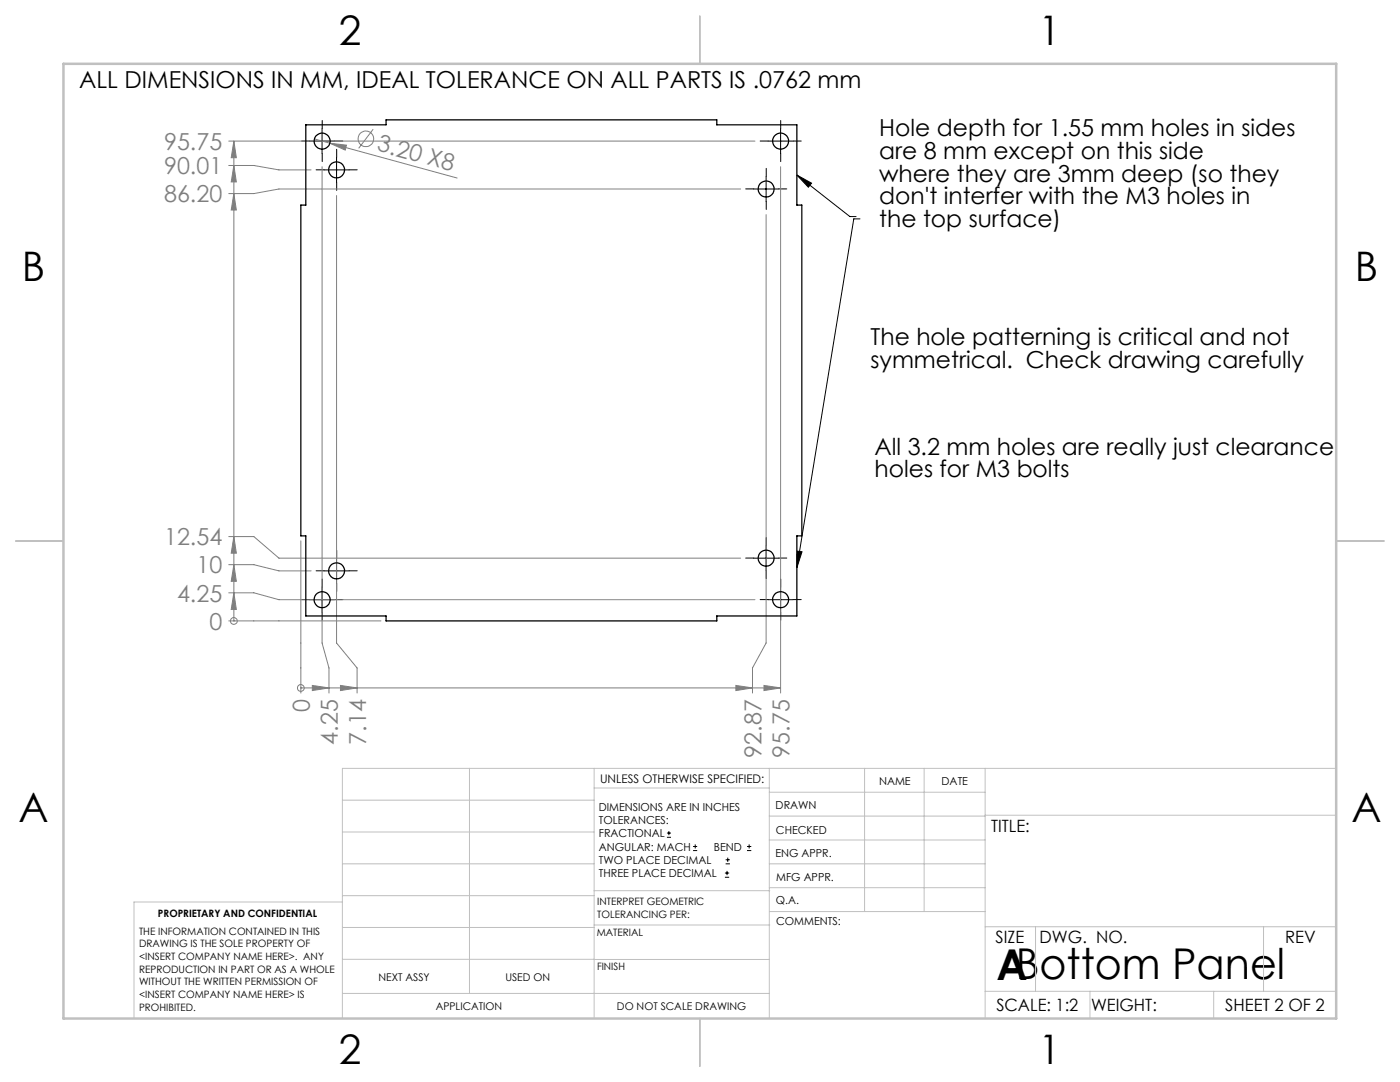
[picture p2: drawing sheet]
<svg xmlns="http://www.w3.org/2000/svg" width="279mm" height="216mm" viewBox="0 0 279 216" stroke-linecap="round" stroke-linejoin="round" font-family="sans-serif">
<g fill="none" stroke="#808080" stroke-width=".2">
<path d="M45.6 33h5.1l5 .9h6.4M45.6 28.2h105.1M46.7 33l.5 3.3h-1.1zM46.7 38.6l.5 3.3h-1.1zM46.7 28.2l.5 3.3h-1.1zM46.7 28.2v95.7M62.8 27.7l28.4 7.8M64.3 33.3v95l1.4 5v5M65.8 28.6l3.3 .4-.2 1zM67.2 39v89.3l4.1 5v5M74.5 25.8l-2.9 3.8M147.8 37.7h-92.1l-5 .9h-5.1"/>
<path d="M155.8 33.3v105M152.9 42.8v85.5l-2.7 5v5M45.6 118.3h5.1l5 1.4h95M45.6 112.7h5.1l5 1.2h6.4M45.6 107.1h5.1l5 4.3h92.1M46.7 118.3l.5 3.3h-1.1zM46.7 112.7l.5 3.3h-1.1zM46.7 107.1l.5 3.3h-1.1zM60 107.9v30.4M45.6 123.9h30.4M46.7 123.9h.1M60 137.3h.1"/>
<path d="M60 137.3h95.8M62.3 136.8l3.4 .5-3.4 .5zM67.9 136.8l3.4 .5-3.4 .5zM146.9 136.8l3.3 .5-3.3 .5zM152.5 136.8l3.3 .5-3.3 .5z"/>
<circle cx="73" cy="27.7" r="1.56"/>
<circle cx="46.7" cy="123.9" r=".68"/>
<circle cx="60" cy="137.3" r=".68"/>
</g>
<g fill="none" stroke="#000" stroke-width=".2">
<path d="M61.8 28.2h5M64.3 25.6v5.1M64.7 33.9h5M67.2 31.4v5M150.4 37.7h5M152.9 35.2v5M153.3 28.2h5M155.8 25.6v5.1M159 34.9l3 1.6-.7 .9zM159 34.9l10.6 8.3h1.3M171.6 43.7h-1.2l-11.4 69.6M61.8 119.7h5"/>
<path d="M64.3 117.2v5M64.7 113.9h5M67.2 111.4v5M150.4 111.4h5M152.9 108.9v5M153.3 119.7h5M155.8 117.2v5M159.1 110l1 .1-1.1 3.2zM133.1 167.1h.8M133.1 166.2h.8M133.5 165.8v.9M138.3 169.7h.8"/>
<path d="M138.3 168.9h.8M138.7 168.5v.8M144.7 175h.8M144.7 174.2h.8M144.8 172.4h.9M144.8 171.6h.9M145.1 173.8v.8M145.2 171.1v.9M149.1 169.7h.8M149.1 168.9h.8M149.5 168.5v.8"/>
</g>
<g fill="none" stroke="#000" stroke-width=".2" stroke-dasharray="15.2 1.3 1.3 1.3">
<path d="M61.8 28.1h-1.6M64.3 25.6v-1.6M64.3 30.6v1.6M64.7 33.9h-1.6M66.8 28.1h1.6M67.2 31.4v-1.6M67.2 36.4v1.6M69.7 33.9h1.6M150.4 37.7h-1.6M152.9 35.2v-1.6M153.3 28.1h-1.6M155.4 37.7h1.6"/>
<path d="M155.8 25.6v-1.6M155.8 30.6v1.6M158.3 28.1h1.6M152.9 40.2v1.6M61.8 119.6h-1.6M64.3 117.1v-1.6M64.7 113.9h-1.6M66.8 119.6h1.6M67.2 111.4v-1.6M67.2 116.4v1.6M69.7 113.9h1.6M150.4 111.4h-1.6"/>
<path d="M152.9 108.9v-1.6M152.9 113.9v1.6M153.3 119.6h-1.6M155.4 111.4h1.6M155.8 117.1v-1.6M158.3 119.6h1.6M64.3 122.1v1.6M155.8 122.1v1.6"/>
</g>
<g fill="none" stroke="#c0c0c0" stroke-width=".2">
<path d="M68.3 159.7h50.3M93.7 153.3v44.9M118.6 153.3v49.9M118.6 157.2h34.9M153.5 153.3v49.9M153.5 158.1h43.1M172.5 153.3v28.6M184.4 153.3v28.6M196.6 153.3v49.9M266.7 153.3h-198.4v49.9M68.3 178.7h50.3M68.3 172.4h50.3"/>
<path d="M68.3 166h50.3M68.3 180h-41.6v23.2M118.6 177.7h35M153.5 167.6h43.1M153.5 162.8h43.1M153.5 172.4h43.1M153.5 177.1h43.1M196.6 162.7h70.1M68.3 198.2h85.2M68.3 191.4l85.2 .1M68.3 185.1h50.3M118.6 184.6h35"/>
<path d="M153.6 181.9h43M196.6 197.8h70.1M196.6 184.9h70.1M206.7 184.9v12.9M217.5 197.8v5.4M242.2 197.8v5.4M252.2 184.9v12.9"/>
</g>
<path d="M139.7 3.2v9.5M3.1 107.9h9.6M266.7 107.9h9.5M139.7 203.2v9.6" fill="none" stroke="#c0c0c0" stroke-width=".25"/>
<path d="M12.7 12.7h254v190.5h-254z" fill="none" stroke="#c0c0c0" stroke-width=".5"/>
<path d="M159 34.9l3 1.6-.7 .9zM159.1 110l1 .1-1.1 3.2z" fill="#000"/>
<g fill="#808080">
<path d="M65.8 28.6l3.3 .4-.2 1z"/>
<path d="M46.7 118.3l.5 3.3h-1.1zM46.7 112.7l.5 3.3h-1.1zM46.7 107.1l.5 3.3h-1.1zM46.7 33l.5 3.3h-1.1zM46.7 38.6l.5 3.3h-1.1zM46.7 28.2l.5 3.3h-1.1z"/>
<path d="M62.3 136.8l3.4 .5-3.4 .5zM67.9 136.8l3.4 .5-3.4 .5zM146.9 136.8l3.3 .5-3.3 .5zM152.5 136.8l3.3 .5-3.3 .5z"/>
</g>
<g fill="none" stroke="#000" stroke-width=".25">
<path d="M61 24.9h16v-1h66.1v1h15.9v16h1v66h-1v16h-15.9v1h-66.1v-1h-16v-16h-1v-66h1z"/>
<circle cx="64.3" cy="28.2" r="1.61"/>
<circle cx="67.2" cy="33.9" r="1.6"/>
<circle cx="152.9" cy="37.7" r="1.6"/>
<circle cx="155.8" cy="28.2" r="1.61"/>
<circle cx="64.3" cy="119.7" r="1.6"/>
<circle cx="67.2" cy="113.9" r="1.6"/>
<circle cx="152.9" cy="111.4" r="1.6"/>
<circle cx="155.8" cy="119.7" r="1.6"/>
</g>
<text font-size="8.5" x="198.9" y="195.5">ABottom Panel</text>
<g font-size="8.1">
<text x="67.6" y="8.9">2</text>
<text x="207.3" y="8.9">1</text>
<text x="4.4" y="56.2">B</text>
<text x="270.4" y="56.2">B</text>
<text x="3.7" y="164.1">A</text>
<text x="269.7" y="164.1">A</text>
<text x="67.6" y="212.4">2</text>
<text x="207.3" y="212.4">1</text>
</g>
<g font-size="4.7">
<text x="15.8" y="17.7">ALL DIMENSIONS IN MM, IDEAL TOLERANCE ON ALL PARTS IS .0762 mm</text>
<text x="175.5" y="27.2">Hole depth for 1.55 mm holes in sides</text>
<text x="175.5" y="31.7">are 8 mm except on this side</text>
<text x="175.5" y="36.2">where they are 3mm deep (so they</text>
<text x="175.5" y="40.8">don't interfer with the M3 holes in</text>
<text x="175.5" y="45.3">the top surface)</text>
<text x="173.7" y="68.8">The hole patterning is critical and not</text>
<text x="173.7" y="73.3">symmetrical. Check drawing carefully</text>
<text x="174.5" y="90.7">All 3.2 mm holes are really just clearance</text>
<text x="174.5" y="95.2">holes for M3 bolts</text>
</g>
<g font-size="4.7" fill="#808080">
<text x="32.7" y="29.9">95.75</text>
<text x="32.7" y="34.7">90.01</text>
<text x="75.1" y="30" transform="rotate(15 75.1 30)">3.20 X8</text>
<text x="32.7" y="40.4">86.20</text>
<text x="32.7" y="108.8">12.54</text>
<text x="39.2" y="114.4">10</text>
<text x="35.3" y="120">4.25</text>
<text x="41.8" y="125.7">0</text>
<text x="61.8" y="142.2" transform="rotate(-90 61.8 142.2)">0</text>
<text x="67.4" y="148.6" transform="rotate(-90 67.4 148.6)">4.25</text>
<text x="73" y="148.6" transform="rotate(-90 73 148.6)">7.14</text>
<text x="152" y="151.2" transform="rotate(-90 152 151.2)">92.87</text>
<text x="157.6" y="151.2" transform="rotate(-90 157.6 151.2)">95.75</text>
</g>
<g font-size="3.4">
<text x="197.8" y="166">TITLE:</text>
<text x="198.7" y="188.1">SIZE</text>
<text x="207.5" y="188.1">DWG. NO.</text>
<text x="256.5" y="188.2">REV</text>
<text x="198.8" y="201.7">SCALE: 1:2</text>
<text x="217.7" y="201.8">WEIGHT:</text>
<text x="244.5" y="201.7">SHEET 2 OF 2</text>
</g>
<text font-size="2.4" x="119.8" y="156.2">UNLESS OTHERWISE SPECIFIED:</text>
<g font-size="2.2">
<text x="119.5" y="161.8">DIMENSIONS ARE IN INCHES</text>
<text x="154.8" y="161.4">DRAWN</text>
<text x="175.4" y="156.6">NAME</text>
<text x="187.9" y="156.7">DATE</text>
<text x="119.5" y="164.4">TOLERANCES:</text>
<text x="119.5" y="167.1">FRACTIONAL</text>
<text x="154.9" y="166.3">CHECKED</text>
<text x="119.5" y="169.7">ANGULAR: MACH</text>
<text x="119.5" y="172.4">TWO PLACE DECIMAL</text>
<text x="142.5" y="169.7">BEND</text>
<text x="154.8" y="171">ENG APPR.</text>
<text x="119.5" y="175">THREE PLACE DECIMAL</text>
<text x="154.9" y="175.7">MFG APPR.</text>
<text x="154.9" y="180.4">Q.A.</text>
<text x="154.9" y="184.6">COMMENTS:</text>
</g>
<g font-size="2.1">
<text x="75.5" y="195.7">NEXT ASSY</text>
<text x="100.9" y="195.7">USED ON</text>
<text x="86.9" y="201.5">APPLICATION</text>
<text x="123.1" y="201.6">DO NOT SCALE DRAWING</text>
</g>
<g font-size="2">
<text x="31.5" y="182.9">PROPRIETARY AND CONFIDENTIAL</text>
<text x="119.2" y="180.6">INTERPRET GEOMETRIC</text>
<text x="119.2" y="183.1">TOLERANCING PER:</text>
<text x="27.8" y="186.5">THE INFORMATION CONTAINED IN THIS</text>
<text x="27.8" y="189">DRAWING IS THE SOLE PROPERTY OF</text>
<text x="27.8" y="191.6">&lt;INSERT COMPANY NAME HERE&gt;. ANY</text>
<text x="119.1" y="186.7">MATERIAL</text>
<text x="27.8" y="194.1">REPRODUCTION IN PART OR AS A WHOLE</text>
<text x="27.8" y="196.6">WITHOUT THE WRITTEN PERMISSION OF</text>
<text x="119.1" y="193.5">FINISH</text>
<text x="27.8" y="199.1">&lt;INSERT COMPANY NAME HERE&gt; IS</text>
<text x="27.8" y="201.7">PROHIBITED.</text>
</g>
</svg>
